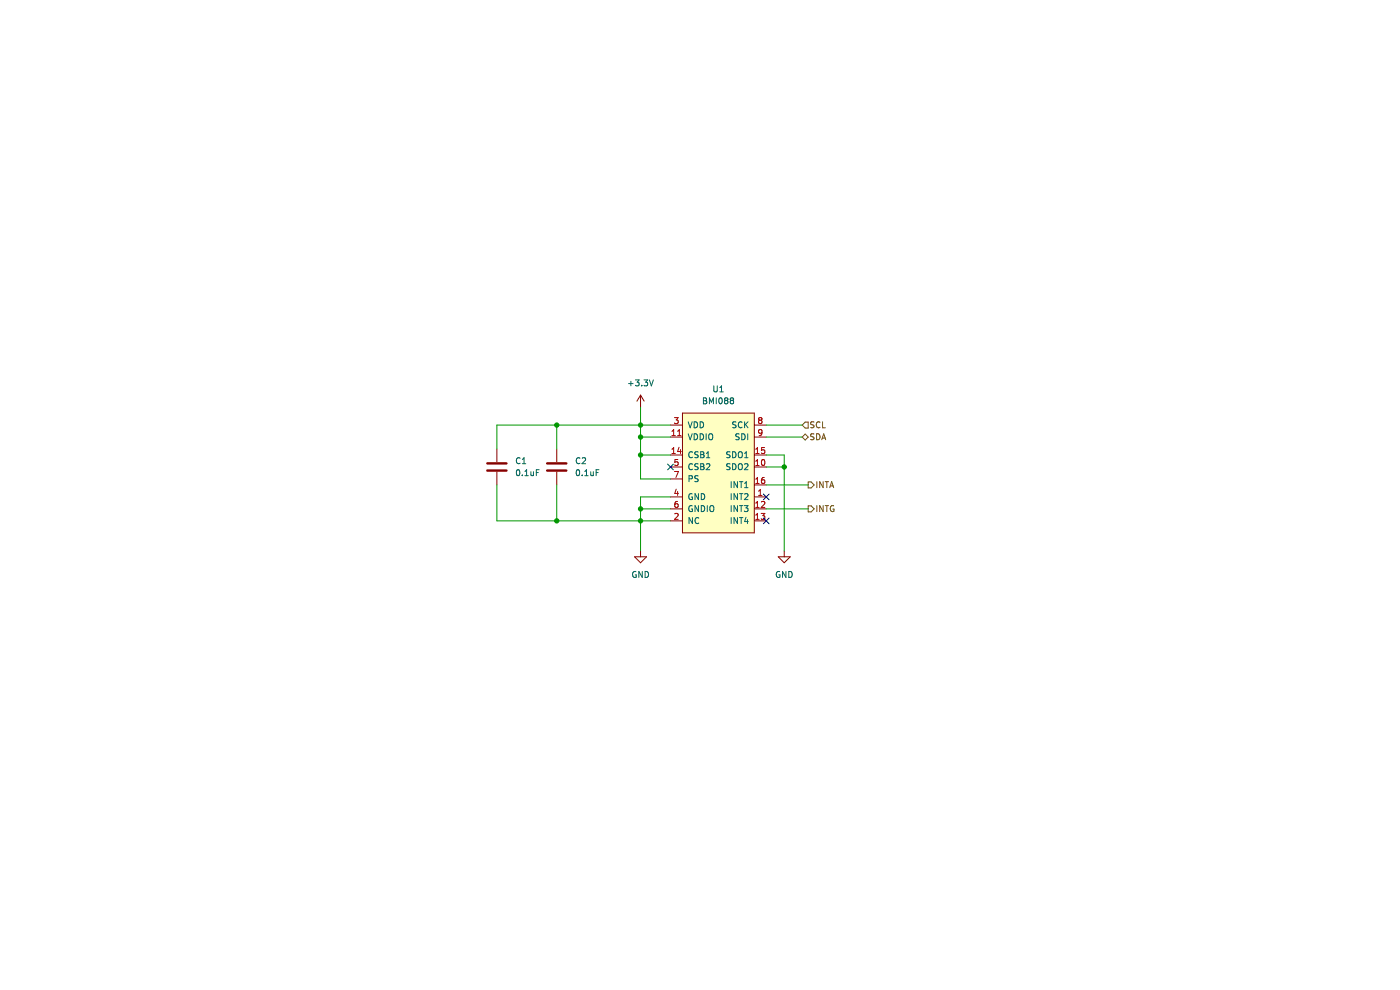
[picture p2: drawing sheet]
(kicad_sch (version 20211123) (generator eeschema)

 (paper "A4")

 (lib_symbols
  (symbol "Device:C" (pin_numbers hide) (pin_names (offset 0.254)) (in_bom yes) (on_board yes)
   (property "Reference" "C" (id 0) (at 0.635 2.54 0) (effects (font (size 1.27 1.27)) (justify left)))
   (property "Value" "C" (id 1) (at 0.635 -2.54 0) (effects (font (size 1.27 1.27)) (justify left)))
   (property "Footprint" "" (id 2) (at 0.9652 -3.81 0) (effects (font (size 1.27 1.27)) hide))
   (property "Datasheet" "~" (id 3) (at 0 0 0) (effects (font (size 1.27 1.27)) hide))
   (symbol "C_0_1"
    (polyline (pts (xy -2.032 -0.762) (xy 2.032 -0.762)) (stroke (width 0.508) (type default) (color 0 0 0 0)) (fill (type none)))
    (polyline (pts (xy -2.032 0.762) (xy 2.032 0.762)) (stroke (width 0.508) (type default) (color 0 0 0 0)) (fill (type none))))
   (symbol "C_1_1"
    (pin passive line (at 0 3.81 270) (length 2.794) (name "~" (effects (font (size 1.27 1.27)))) (number "1" (effects (font (size 1.27 1.27)))))
    (pin passive line (at 0 -3.81 90) (length 2.794) (name "~" (effects (font (size 1.27 1.27)))) (number "2" (effects (font (size 1.27 1.27)))))))
  (symbol "TBC_Sensors:BMI088" (pin_names (offset 1.016)) (in_bom yes) (on_board yes)
   (property "Reference" "U1" (id 0) (at 0 17.78 0) (effects (font (size 1.27 1.27))))
   (property "Value" "BMI088" (id 1) (at 0 15.24 0) (effects (font (size 1.27 1.27))))
   (property "Footprint" "TBC_QFN:VQFN16_4.5x3.0mm" (id 2) (at -3.81 3.81 0) (effects (font (size 1.27 1.27)) hide))
   (property "Datasheet" "" (id 3) (at -3.81 3.81 0) (effects (font (size 1.27 1.27)) hide))
   (symbol "BMI088_0_1"
    (rectangle (start -7.62 12.7) (end 7.62 -12.7) (stroke (width 0) (type default) (color 0 0 0 0)) (fill (type background))))
   (symbol "BMI088_1_1"
    (pin bidirectional line (at 10.16 -5.08 180) (length 2.54) (name "INT2" (effects (font (size 1.27 1.27)))) (number "1" (effects (font (size 1.27 1.27)))))
    (pin bidirectional line (at 10.16 1.27 180) (length 2.54) (name "SDO2" (effects (font (size 1.27 1.27)))) (number "10" (effects (font (size 1.27 1.27)))))
    (pin power_in line (at -10.16 7.62 0) (length 2.54) (name "VDDIO" (effects (font (size 1.27 1.27)))) (number "11" (effects (font (size 1.27 1.27)))))
    (pin output line (at 10.16 -7.62 180) (length 2.54) (name "INT3" (effects (font (size 1.27 1.27)))) (number "12" (effects (font (size 1.27 1.27)))))
    (pin output line (at 10.16 -10.16 180) (length 2.54) (name "INT4" (effects (font (size 1.27 1.27)))) (number "13" (effects (font (size 1.27 1.27)))))
    (pin input line (at -10.16 3.81 0) (length 2.54) (name "CSB1" (effects (font (size 1.27 1.27)))) (number "14" (effects (font (size 1.27 1.27)))))
    (pin bidirectional line (at 10.16 3.81 180) (length 2.54) (name "SDO1" (effects (font (size 1.27 1.27)))) (number "15" (effects (font (size 1.27 1.27)))))
    (pin bidirectional line (at 10.16 -2.54 180) (length 2.54) (name "INT1" (effects (font (size 1.27 1.27)))) (number "16" (effects (font (size 1.27 1.27)))))
    (pin unspecified line (at -10.16 -10.16 0) (length 2.54) (name "NC" (effects (font (size 1.27 1.27)))) (number "2" (effects (font (size 1.27 1.27)))))
    (pin power_in line (at -10.16 10.16 0) (length 2.54) (name "VDD" (effects (font (size 1.27 1.27)))) (number "3" (effects (font (size 1.27 1.27)))))
    (pin unspecified line (at -10.16 -5.08 0) (length 2.54) (name "GND" (effects (font (size 1.27 1.27)))) (number "4" (effects (font (size 1.27 1.27)))))
    (pin input line (at -10.16 1.27 0) (length 2.54) (name "CSB2" (effects (font (size 1.27 1.27)))) (number "5" (effects (font (size 1.27 1.27)))))
    (pin unspecified line (at -10.16 -7.62 0) (length 2.54) (name "GNDIO" (effects (font (size 1.27 1.27)))) (number "6" (effects (font (size 1.27 1.27)))))
    (pin input line (at -10.16 -1.27 0) (length 2.54) (name "PS" (effects (font (size 1.27 1.27)))) (number "7" (effects (font (size 1.27 1.27)))))
    (pin input line (at 10.16 10.16 180) (length 2.54) (name "SCK" (effects (font (size 1.27 1.27)))) (number "8" (effects (font (size 1.27 1.27)))))
    (pin bidirectional line (at 10.16 7.62 180) (length 2.54) (name "SDI" (effects (font (size 1.27 1.27)))) (number "9" (effects (font (size 1.27 1.27)))))))
  (symbol "power:+3.3V" (power) (pin_names (offset 0)) (in_bom yes) (on_board yes)
   (property "Reference" "#PWR" (id 0) (at 0 -3.81 0) (effects (font (size 1.27 1.27)) hide))
   (property "Value" "+3.3V" (id 1) (at 0 3.556 0) (effects (font (size 1.27 1.27))))
   (property "Footprint" "" (id 2) (at 0 0 0) (effects (font (size 1.27 1.27)) hide))
   (property "Datasheet" "" (id 3) (at 0 0 0) (effects (font (size 1.27 1.27)) hide))
   (symbol "+3.3V_0_1"
    (polyline (pts (xy -0.762 1.27) (xy 0 2.54)) (stroke (width 0) (type default) (color 0 0 0 0)) (fill (type none)))
    (polyline (pts (xy 0 0) (xy 0 2.54)) (stroke (width 0) (type default) (color 0 0 0 0)) (fill (type none)))
    (polyline (pts (xy 0 2.54) (xy 0.762 1.27)) (stroke (width 0) (type default) (color 0 0 0 0)) (fill (type none))))
   (symbol "+3.3V_1_1"
    (pin power_in line (at 0 0 90) (length 0) hide (name "+3V3" (effects (font (size 1.27 1.27)))) (number "1" (effects (font (size 1.27 1.27)))))))
  (symbol "power:GND" (power) (pin_names (offset 0)) (in_bom yes) (on_board yes)
   (property "Reference" "#PWR" (id 0) (at 0 -6.35 0) (effects (font (size 1.27 1.27)) hide))
   (property "Value" "GND" (id 1) (at 0 -3.81 0) (effects (font (size 1.27 1.27))))
   (property "Footprint" "" (id 2) (at 0 0 0) (effects (font (size 1.27 1.27)) hide))
   (property "Datasheet" "" (id 3) (at 0 0 0) (effects (font (size 1.27 1.27)) hide))
   (symbol "GND_0_1"
    (polyline (pts (xy 0 0) (xy 0 -1.27) (xy 1.27 -1.27) (xy 0 -2.54) (xy -1.27 -1.27) (xy 0 -1.27)) (stroke (width 0) (type default) (color 0 0 0 0)) (fill (type none))))
   (symbol "GND_1_1"
    (pin power_in line (at 0 0 270) (length 0) hide (name "GND" (effects (font (size 1.27 1.27)))) (number "1" (effects (font (size 1.27 1.27))))))))

 (junction (at 135.89 92.71) (diameter 0) (color 0 0 0 0))
 (junction (at 166.37 99.06) (diameter 0) (color 0 0 0 0))
 (junction (at 118.11 110.49) (diameter 0) (color 0 0 0 0))
 (junction (at 118.11 90.17) (diameter 0) (color 0 0 0 0))
 (junction (at 135.89 107.95) (diameter 0) (color 0 0 0 0))
 (junction (at 135.89 110.49) (diameter 0) (color 0 0 0 0))
 (junction (at 135.89 96.52) (diameter 0) (color 0 0 0 0))
 (junction (at 135.89 90.17) (diameter 0) (color 0 0 0 0))

 (no_connect (at 142.24 99.06))
 (no_connect (at 162.56 105.41))
 (no_connect (at 162.56 110.49))

 (wire (pts (xy 162.56 102.87) (xy 171.45 102.87)) (stroke (width 0) (type default) (color 0 0 0 0)))
 (wire (pts (xy 142.24 107.95) (xy 135.89 107.95)) (stroke (width 0) (type default) (color 0 0 0 0)))
 (wire (pts (xy 135.89 107.95) (xy 135.89 110.49)) (stroke (width 0) (type default) (color 0 0 0 0)))
 (wire (pts (xy 166.37 96.52) (xy 166.37 99.06)) (stroke (width 0) (type default) (color 0 0 0 0)))
 (wire (pts (xy 135.89 86.36) (xy 135.89 90.17)) (stroke (width 0) (type default) (color 0 0 0 0)))
 (wire (pts (xy 135.89 110.49) (xy 135.89 116.84)) (stroke (width 0) (type default) (color 0 0 0 0)))
 (wire (pts (xy 135.89 96.52) (xy 135.89 92.71)) (stroke (width 0) (type default) (color 0 0 0 0)))
 (wire (pts (xy 118.11 102.87) (xy 118.11 110.49)) (stroke (width 0) (type default) (color 0 0 0 0)))
 (wire (pts (xy 142.24 110.49) (xy 135.89 110.49)) (stroke (width 0) (type default) (color 0 0 0 0)))
 (wire (pts (xy 135.89 105.41) (xy 135.89 107.95)) (stroke (width 0) (type default) (color 0 0 0 0)))
 (wire (pts (xy 162.56 90.17) (xy 170.18 90.17)) (stroke (width 0) (type default) (color 0 0 0 0)))
 (wire (pts (xy 135.89 90.17) (xy 142.24 90.17)) (stroke (width 0) (type default) (color 0 0 0 0)))
 (wire (pts (xy 166.37 99.06) (xy 166.37 116.84)) (stroke (width 0) (type default) (color 0 0 0 0)))
 (wire (pts (xy 118.11 90.17) (xy 135.89 90.17)) (stroke (width 0) (type default) (color 0 0 0 0)))
 (wire (pts (xy 135.89 101.6) (xy 135.89 96.52)) (stroke (width 0) (type default) (color 0 0 0 0)))
 (wire (pts (xy 162.56 96.52) (xy 166.37 96.52)) (stroke (width 0) (type default) (color 0 0 0 0)))
 (wire (pts (xy 142.24 101.6) (xy 135.89 101.6)) (stroke (width 0) (type default) (color 0 0 0 0)))
 (wire (pts (xy 162.56 92.71) (xy 170.18 92.71)) (stroke (width 0) (type default) (color 0 0 0 0)))
 (wire (pts (xy 162.56 107.95) (xy 171.45 107.95)) (stroke (width 0) (type default) (color 0 0 0 0)))
 (wire (pts (xy 105.41 110.49) (xy 118.11 110.49)) (stroke (width 0) (type default) (color 0 0 0 0)))
 (wire (pts (xy 118.11 95.25) (xy 118.11 90.17)) (stroke (width 0) (type default) (color 0 0 0 0)))
 (wire (pts (xy 135.89 90.17) (xy 135.89 92.71)) (stroke (width 0) (type default) (color 0 0 0 0)))
 (wire (pts (xy 142.24 105.41) (xy 135.89 105.41)) (stroke (width 0) (type default) (color 0 0 0 0)))
 (wire (pts (xy 162.56 99.06) (xy 166.37 99.06)) (stroke (width 0) (type default) (color 0 0 0 0)))
 (wire (pts (xy 105.41 95.25) (xy 105.41 90.17)) (stroke (width 0) (type default) (color 0 0 0 0)))
 (wire (pts (xy 105.41 102.87) (xy 105.41 110.49)) (stroke (width 0) (type default) (color 0 0 0 0)))
 (wire (pts (xy 135.89 96.52) (xy 142.24 96.52)) (stroke (width 0) (type default) (color 0 0 0 0)))
 (wire (pts (xy 135.89 92.71) (xy 142.24 92.71)) (stroke (width 0) (type default) (color 0 0 0 0)))
 (wire (pts (xy 105.41 90.17) (xy 118.11 90.17)) (stroke (width 0) (type default) (color 0 0 0 0)))
 (wire (pts (xy 118.11 110.49) (xy 135.89 110.49)) (stroke (width 0) (type default) (color 0 0 0 0)))

 (hierarchical_label "SDA" (shape bidirectional) (at 170.18 92.71 0) (effects (font (size 1.27 1.27)) (justify left)))
 (hierarchical_label "INTG" (shape output) (at 171.45 107.95 0) (effects (font (size 1.27 1.27)) (justify left)))
 (hierarchical_label "INTA" (shape output) (at 171.45 102.87 0) (effects (font (size 1.27 1.27)) (justify left)))
 (hierarchical_label "SCL" (shape input) (at 170.18 90.17 0) (effects (font (size 1.27 1.27)) (justify left)))

 (symbol (lib_id "Device:C") (at 118.11 99.06 0) (unit 1) (in_bom yes) (on_board yes) (fields_autoplaced)
  (property "Reference" "C2" (id 0) (at 121.92 97.7899 0) (effects (font (size 1.27 1.27)) (justify left)))
  (property "Value" "0.1uF" (id 1) (at 121.92 100.3299 0) (effects (font (size 1.27 1.27)) (justify left)))
  (property "Footprint" "Capacitor_SMD:C_0603_1608Metric" (id 2) (at 119.0752 102.87 0) (effects (font (size 1.27 1.27)) hide))
  (property "Datasheet" "~" (id 3) (at 118.11 99.06 0) (effects (font (size 1.27 1.27)) hide)) (pin "1") (pin "2"))

 (symbol (lib_id "power:+3.3V") (at 135.89 86.36 0) (unit 1) (in_bom yes) (on_board yes) (fields_autoplaced)
  (property "Reference" "#PWR01" (id 0) (at 135.89 90.17 0) (effects (font (size 1.27 1.27)) hide))
  (property "Value" "+3.3V" (id 1) (at 135.89 81.28 0))
  (property "Footprint" "" (id 2) (at 135.89 86.36 0) (effects (font (size 1.27 1.27)) hide))
  (property "Datasheet" "" (id 3) (at 135.89 86.36 0) (effects (font (size 1.27 1.27)) hide)) (pin "1"))

 (symbol (lib_id "TBC_Sensors:BMI088") (at 152.4 100.33 0) (unit 1) (in_bom yes) (on_board yes) (fields_autoplaced)
  (property "Reference" "U1" (id 0) (at 152.4 82.55 0))
  (property "Value" "BMI088" (id 1) (at 152.4 85.09 0))
  (property "Footprint" "BMI088:PQFN50P450X300X100-16N" (id 2) (at 148.59 96.52 0) (effects (font (size 1.27 1.27)) hide))
  (property "Datasheet" "" (id 3) (at 148.59 96.52 0) (effects (font (size 1.27 1.27)) hide)) (pin "1") (pin "10") (pin "11") (pin "12") (pin "13") (pin "14") (pin "15") (pin "16") (pin "2") (pin "3") (pin "4") (pin "5") (pin "6") (pin "7") (pin "8") (pin "9"))

 (symbol (lib_id "power:GND") (at 166.37 116.84 0) (unit 1) (in_bom yes) (on_board yes) (fields_autoplaced)
  (property "Reference" "#PWR03" (id 0) (at 166.37 123.19 0) (effects (font (size 1.27 1.27)) hide))
  (property "Value" "GND" (id 1) (at 166.37 121.92 0))
  (property "Footprint" "" (id 2) (at 166.37 116.84 0) (effects (font (size 1.27 1.27)) hide))
  (property "Datasheet" "" (id 3) (at 166.37 116.84 0) (effects (font (size 1.27 1.27)) hide)) (pin "1"))

 (symbol (lib_id "Device:C") (at 105.41 99.06 0) (unit 1) (in_bom yes) (on_board yes) (fields_autoplaced)
  (property "Reference" "C1" (id 0) (at 109.22 97.7899 0) (effects (font (size 1.27 1.27)) (justify left)))
  (property "Value" "0.1uF" (id 1) (at 109.22 100.3299 0) (effects (font (size 1.27 1.27)) (justify left)))
  (property "Footprint" "Capacitor_SMD:C_0603_1608Metric" (id 2) (at 106.3752 102.87 0) (effects (font (size 1.27 1.27)) hide))
  (property "Datasheet" "~" (id 3) (at 105.41 99.06 0) (effects (font (size 1.27 1.27)) hide)) (pin "1") (pin "2"))

 (symbol (lib_id "power:GND") (at 135.89 116.84 0) (unit 1) (in_bom yes) (on_board yes) (fields_autoplaced)
  (property "Reference" "#PWR02" (id 0) (at 135.89 123.19 0) (effects (font (size 1.27 1.27)) hide))
  (property "Value" "GND" (id 1) (at 135.89 121.92 0))
  (property "Footprint" "" (id 2) (at 135.89 116.84 0) (effects (font (size 1.27 1.27)) hide))
  (property "Datasheet" "" (id 3) (at 135.89 116.84 0) (effects (font (size 1.27 1.27)) hide)) (pin "1")))
